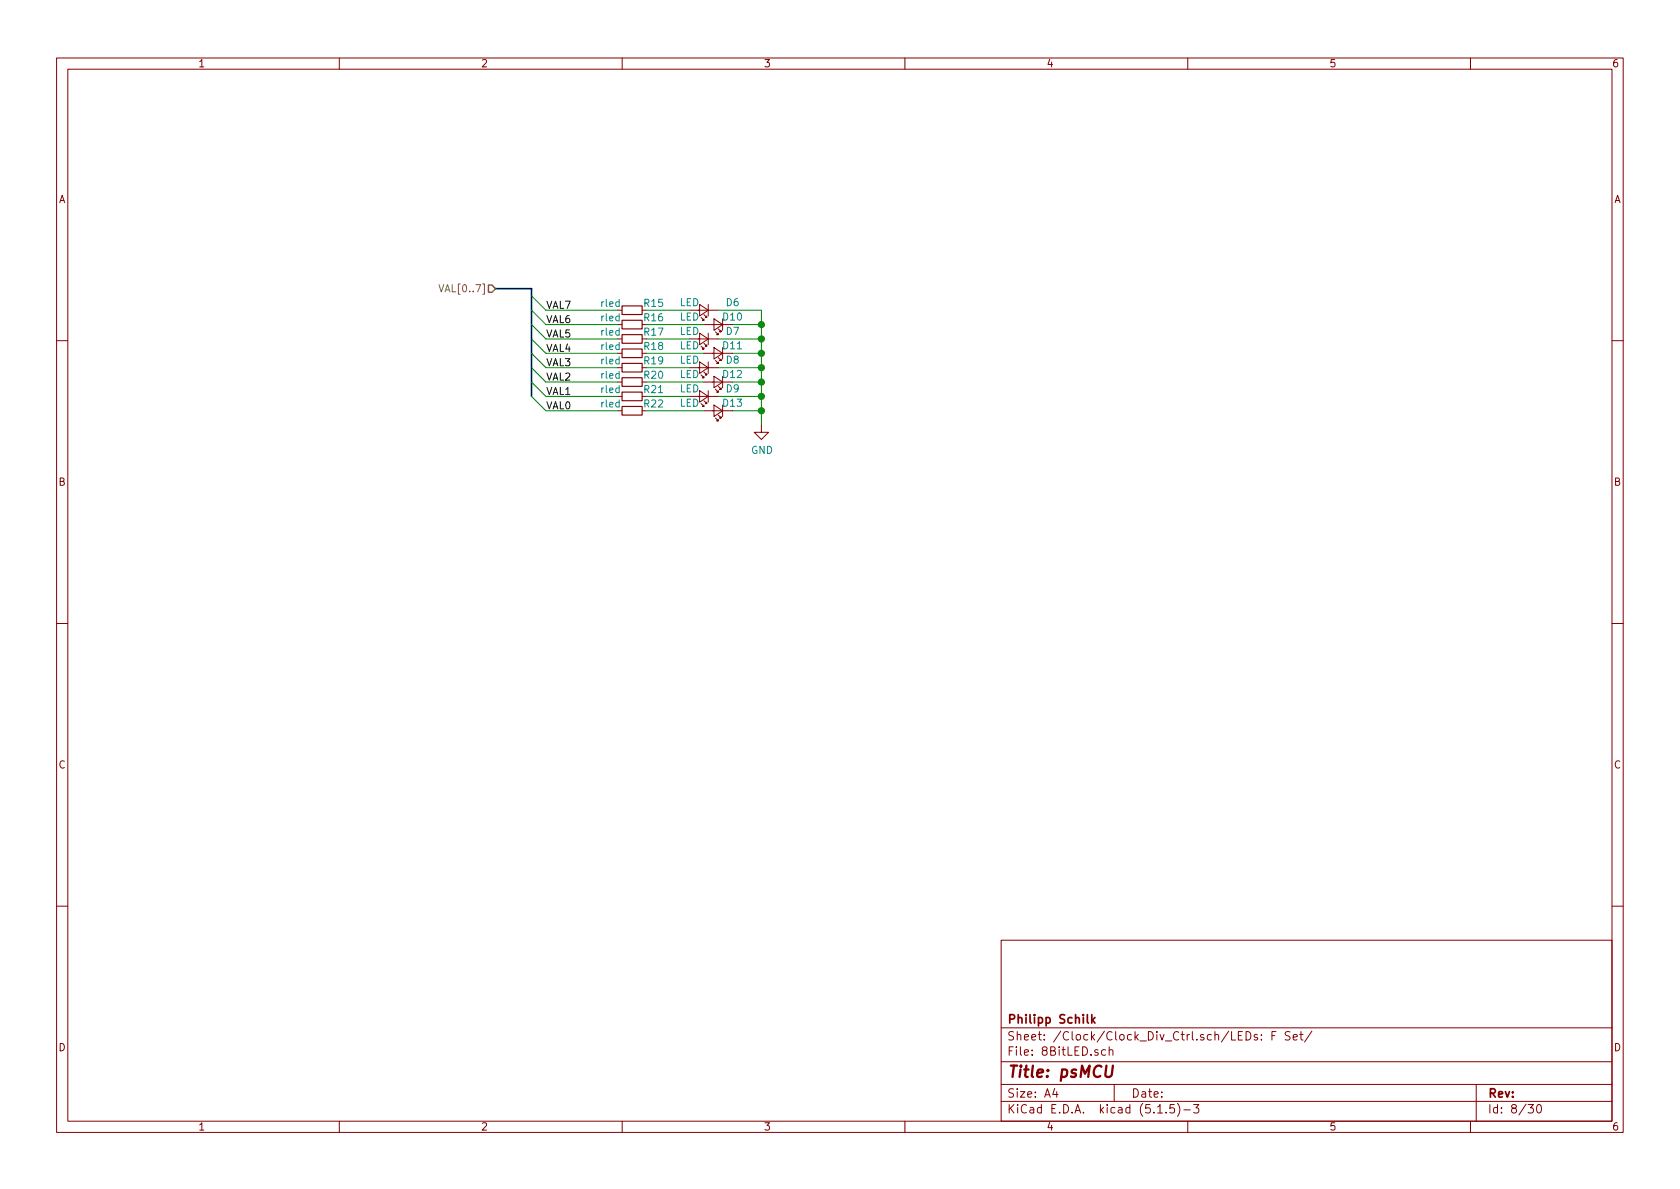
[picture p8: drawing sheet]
<svg xmlns="http://www.w3.org/2000/svg" width="297mm" height="210mm" viewBox="0 0 297 210" stroke-linecap="round" stroke-linejoin="round" font-family="sans-serif">
<g fill="none" stroke="#840000" stroke-width=".18">
<path d="M10 10.3h277v189.9h-277zM12 12.2h273v186.1h-273zM60 10.3v1.9M110 10.3v1.9M160 10.3v1.9M210 10.3v1.9M260 10.3v1.9M109.2 54.9h.8M109.2 59.9h.8M109.2 57.4h.8M123.4 54.9h3.6M123.4 59.9h3.6"/>
<path d="M123.7 53.8l1.5 1.1-1.5 1zM123.7 58.9l1.5 1-1.5 1.1zM124 56.1l.5 .5h-.3h.3v-.2M124.5 55.6l.5 .5h-.3h.3v-.2M124.5 57.4h5M125.2 53.8v2.1M125.2 58.9v2.1M126.2 56.4l1.6 1-1.6 1zM126.5 58.7l.5 .5h-.3h.3v-.3M127 58.2l.5 .5h-.2h.2v-.3M127.8 56.4v2M10 60.2h2"/>
<path d="M109.2 72.6h.8M109.2 70.1h.8M109.2 67.6h.8M109.2 65h.8M109.2 62.5h.8M123.4 70.1h3.6M123.4 65h3.6M123.7 64l1.5 1-1.5 1zM123.7 69.1l1.5 1-1.5 1zM124 61.2l.5 .5h-.3h.3v-.2M124 66.3l.5 .5h-.3h.3v-.3M124 71.4l.5 .5h-.3h.3v-.3"/>
<path d="M124.5 60.7l.5 .5h-.3h.3v-.2M124.5 65.8l.5 .5h-.3h.3v-.3M124.5 70.9l.5 .5h-.3h.3v-.3M124.5 72.6h5M124.5 67.6h5M124.5 62.5h5M125.2 64v2M125.2 69.1v2M126.2 61.5l1.6 1-1.6 1zM126.2 66.5l1.6 1.1-1.6 1zM126.2 71.6l1.6 1-1.6 1.1zM126.5 63.7l.5 .6h-.3h.3v-.3"/>
<path d="M126.5 68.8l.5 .5h-.3h.3v-.2M126.5 73.9l.5 .5h-.3h.3v-.2M127 63.2l.5 .5h-.2h.2v-.2M127 68.3l.5 .5h-.2h.2v-.2M127 73.4l.5 .5h-.2h.2v-.2M127.8 61.5v2M127.8 66.5v2.1M127.8 71.6v2.1M134.6 75.2v1.2h1.3l-1.3 1.3-1.3-1.3h1.3M285 60.2h2M10 110.3h2M285 110.3h2"/>
<path d="M10 160.2h2M177 166.3h108v32h-108zM285 160.2h2M60 198.3v1.9M110 198.3v1.9M160 198.3v1.9M177 194.8h108M177 191.8h108M177 187.8h108M177 181.8h108M186.5 192.5l-.4 1h1M186.8 193v1"/>
<path d="M195.5 185.7l-.5-.1-.2 .3v.6l.2 .1 .5-.1M196.1 185.7h.1a.37 .37 0 0 1 .6 .1v.8M196.1 185.1v1.5M197 191.8v3M204.7 196.8h.8M206.2 196.7v.1M207.6 195.3h-.7l-.1 .7 .2-.1 .5 .1 .2 .2-.1 .5-.2 .1-.6-.1M208.2 195.1a1.71 1.71 0 0 1 0 2.3M209.3 196.3h1.2M210 198.3v1.9M211 195.3h1l-.5 .6 .4 .1v.7l-.2 .1-.7-.1M222.3 183l-.4-.1-.2 .2 .1 .3 .5 .1v.3h-.6"/>
<path d="M223 183.8v.1M223 183v.1M224.9 183.1h.5M225.6 182.4h-.7v1.5M228.1 182.5l-.6-.1-.3 .3 .1 .3 .7 .4v.4a.62 .62 0 0 1-.8 0M228.7 183.4l.7-.1-.1-.3-.4-.1-.2 .2v.7h.6M229.8 182.9h.6M230 182.4v1.3l.4 .2M232 182.3l-1.3 2M260 198.3v1.9M261 191.8v6.5M270.2 195.3h.9l-.5 .6 .4 .1v.7l-.2 .1-.6-.1"/>
<path d="M271.8 195.5l.4-.2a.94 .94 0 0 1 0 1.5 .79 .79 0 0 1-.4-1.3z"/>
</g>
<path d="M195.6 188.4l-.2 1.7 .2 .2a.66 .66 0 0 0 1-.2l.2-1.7" fill="none" stroke="#840000" stroke-width=".41"/>
<path d="M192.3 179.4v1.3l.2 .2M193 179.4v1.5M193.6 179.9l-.6 .6M193.2 180.4l.4 .5" fill="none" stroke="#840000" stroke-width=".3"/>
<path d="M110 54.1h3.5v1.5h-3.5zM110 59.2h3.5v1.5h-3.5zM110 56.6h3.5v1.6h-3.5zM110 71.9h3.5v1.5h-3.5zM110 69.3h3.5v1.6h-3.5zM110 66.8h3.5v1.5h-3.5zM110 64.3h3.5v1.5h-3.5zM110 61.7h3.5v1.5h-3.5z" fill="none" stroke="#840000" stroke-width=".2"/>
<path d="M87.6 51h6.4v19.1" fill="none" stroke="#000084" stroke-width=".3"/>
<g fill="none" stroke="#008400" stroke-width=".18">
<path d="M94 52.3l2.5 2.6h12.7M94 59.9l2.5 2.6h12.7M94 57.4l2.5 2.5h12.7M94 54.9l2.5 2.5h12.7M114.3 54.9h7.6M114.3 59.9h7.6M114.3 57.4h10.2M127 54.9h7.6v20.3M127 59.9h7.6M129.5 57.4h5.1M94 62.5l2.5 2.5h12.7M94 67.6l2.5 2.5h12.7"/>
<path d="M94 70.1l2.5 2.5h12.7M94 65l2.5 2.6h12.7M114.3 65h7.6M114.3 70.1h7.6M114.3 72.6h10.2M114.3 67.6h10.2M114.3 62.5h10.2M127 65h7.6M127 70.1h7.6M129.5 72.6h5.1M129.5 67.6h5.1M129.5 62.5h5.1"/>
</g>
<path d="M77.6 50.3l.4 1.3 .5-1.3" fill="none" stroke="#848400" stroke-width=".18"/>
<path d="M86.4 50.4h.6l.6 .6-.6 .7h-.6z" fill="none" stroke="#848400" stroke-width=".25"/>
<g fill="#008400" stroke="#008400" stroke-width=".25">
<circle cx="134.6" cy="72.6" r=".51"/>
<circle cx="134.6" cy="70.1" r=".51"/>
<circle cx="134.6" cy="67.6" r=".51"/>
<circle cx="134.6" cy="65" r=".51"/>
<circle cx="134.6" cy="62.5" r=".51"/>
<circle cx="134.6" cy="59.9" r=".51"/>
<circle cx="134.6" cy="57.4" r=".51"/>
</g>
<text font-size="2.8" fill="#840000" x="178" y="190.5">Title: psMCU</text>
<g font-size="2.1" fill="#840000">
<text x="178" y="184">Sheet: /Clock/Clock_Div_Ctrl.sch/LEDs: F Set/</text>
<text x="178" y="181">Philipp Schilk</text>
<text x="178" y="186.7">File: 8BitLED.sch</text>
<text x="178" y="196.9">KiCad E.D.A. kicad (5.1.5)-3</text>
<text x="178" y="194.1">Size: A4</text>
<text x="200" y="194.1">Date:</text>
<text x="263" y="194.1">Rev:</text>
<text x="263" y="196.9">Id: 8/30</text>
</g>
<g font-size="1.8" fill="#840000">
<text x="35" y="11.9">1</text>
<text x="85" y="11.9">2</text>
<text x="135" y="11.9">3</text>
<text x="185" y="11.9">4</text>
<text x="235" y="11.9">5</text>
<text x="285" y="11.9">6</text>
<text x="10.4" y="35.9">A</text>
<text x="285.4" y="35.9">A</text>
<text x="10.4" y="85.9">B</text>
<text x="285.4" y="85.9">B</text>
<text x="10.4" y="135.9">C</text>
<text x="285.4" y="135.9">C</text>
<text x="10.4" y="185.9">D</text>
<text x="285.4" y="185.9">D</text>
<text x="35" y="199.9">1</text>
<text x="85" y="199.9">2</text>
<text x="135" y="199.9">3</text>
<text x="185" y="199.9">4</text>
<text x="235" y="199.9">5</text>
<text x="285" y="199.9">6</text>
</g>
<text font-size="1.8" fill="#848400" x="78.4" y="51.7">VAL[0..7]</text>
<g font-size="1.8">
<text x="96.5" y="59.7">VAL5</text>
<text x="96.5" y="57.1">VAL6</text>
<text x="96.5" y="54.6">VAL7</text>
<text x="96.5" y="64.8">VAL3</text>
<text x="96.5" y="62.2">VAL4</text>
<text x="96.5" y="67.3">VAL2</text>
<text x="96.5" y="69.8">VAL1</text>
<text x="96.5" y="72.4">VAL0</text>
</g>
<g font-size="1.8" fill="#008484">
<text x="106.3" y="54.3">rled</text>
<text x="106.3" y="59.4">rled</text>
<text x="106.3" y="56.8">rled</text>
<text x="113.9" y="54.3">R15</text>
<text x="113.9" y="59.4">R17</text>
<text x="113.9" y="56.8">R16</text>
<text x="120.2" y="54.1">LED</text>
<text x="120.2" y="56.7">LED</text>
<text x="120.2" y="59.2">LED</text>
<text x="127.9" y="56.7">D10</text>
<text x="128.4" y="54.1">D6</text>
<text x="128.4" y="59.2">D7</text>
<text x="106.3" y="64.4">rled</text>
<text x="106.3" y="61.9">rled</text>
<text x="113.9" y="64.4">R19</text>
<text x="113.9" y="61.9">R18</text>
<text x="120.2" y="61.8">LED</text>
<text x="120.2" y="64.3">LED</text>
<text x="127.9" y="61.8">D11</text>
<text x="128.4" y="64.3">D8</text>
<text x="106.3" y="69.5">rled</text>
<text x="106.3" y="67">rled</text>
<text x="113.9" y="69.5">R21</text>
<text x="113.9" y="67">R20</text>
<text x="120.2" y="66.8">LED</text>
<text x="120.2" y="69.4">LED</text>
<text x="120.2" y="71.9">LED</text>
<text x="127.9" y="66.8">D12</text>
<text x="127.9" y="71.9">D13</text>
<text x="128.4" y="69.4">D9</text>
<text x="106.3" y="72.1">rled</text>
<text x="113.9" y="72.1">R22</text>
<text x="132.8" y="80.3">GND</text>
</g>
</svg>
